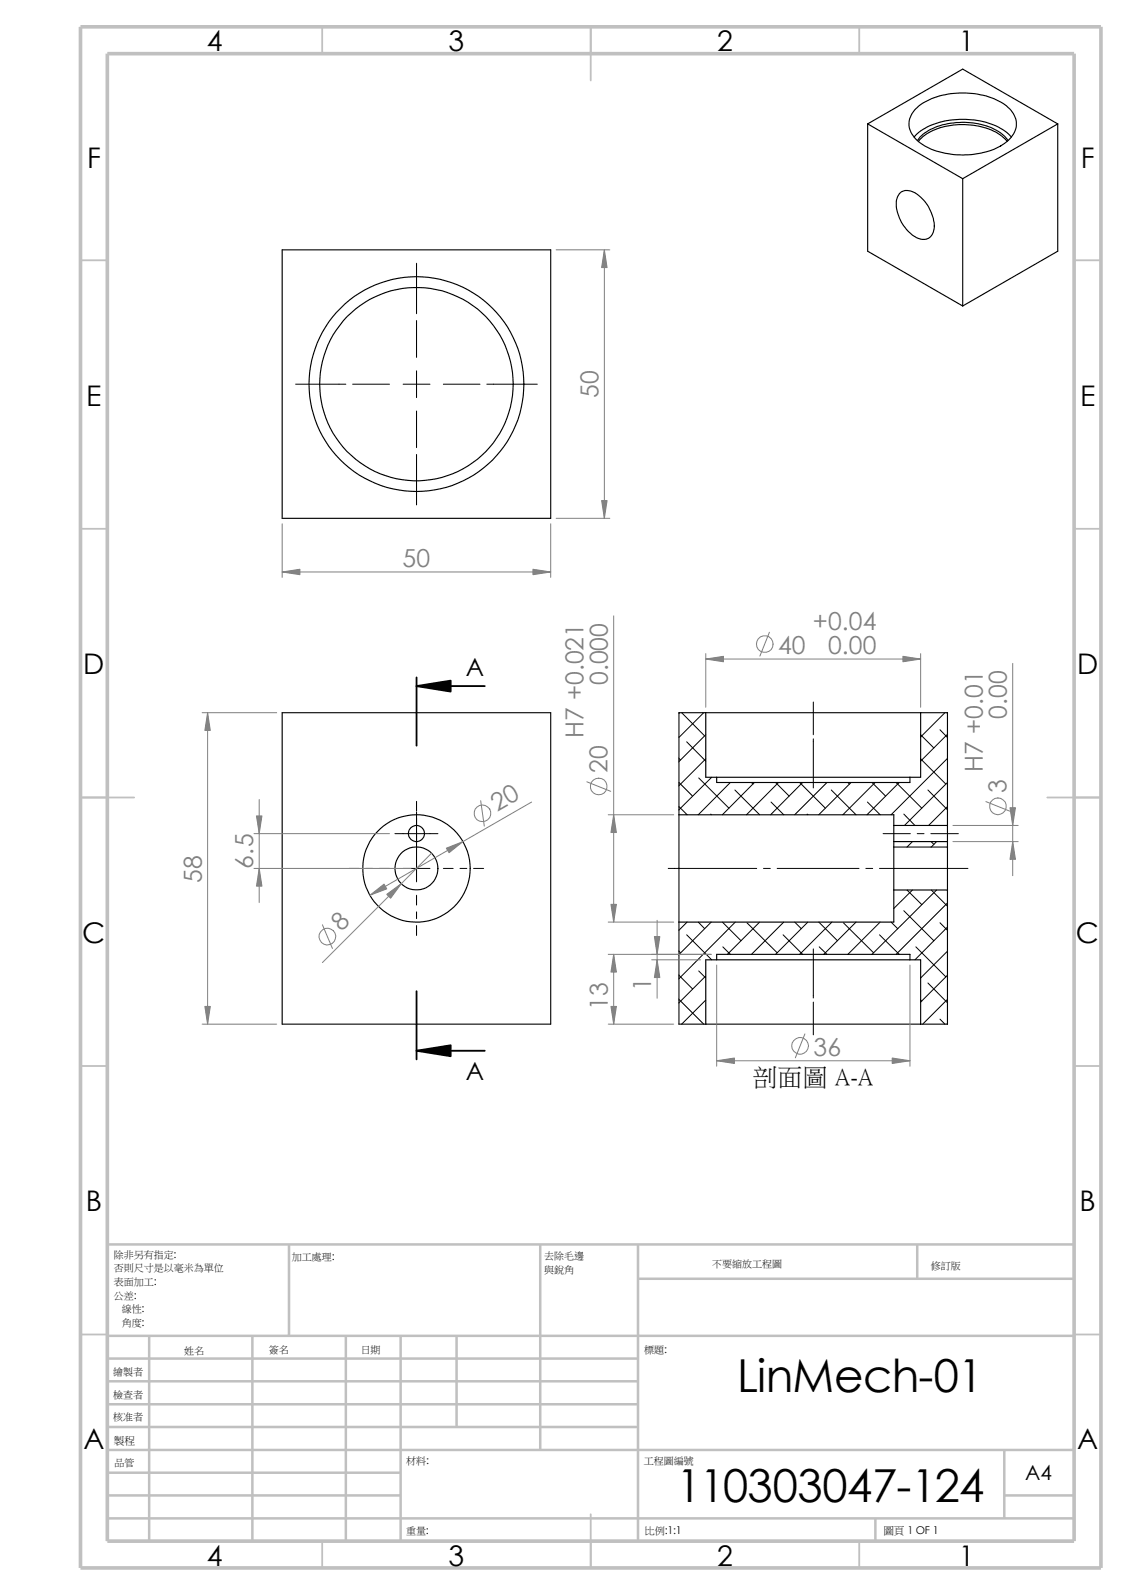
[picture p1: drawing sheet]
<svg xmlns="http://www.w3.org/2000/svg" width="210mm" height="297mm" viewBox="0 0 210 297" stroke-linecap="round" stroke-linejoin="round" font-family="sans-serif">
<g fill="none" stroke="#c0c0c0" stroke-width=".34">
<path d="M60 5v5M110 5v10M160 5v5M15 48.5h5M200 48.5h5M15 98.5h5M200 98.5h5M15 148.5h10M195 148.5h10M15 198.5h5M200 198.5h5M15 248.5h5"/>
<path d="M200 248.5h5M60 287v5M110 282v10M160 287v5"/>
</g>
<g fill="none" stroke="#c0c0c0" stroke-width=".47">
<path d="M53.8 231.7v17.1M100.6 231.7v38.3M118.8 238.1h81.2M118.8 231.7v55.3M170.8 231.7v6.4M200 231.7h-180v55.3M20 257.2h98.8M20 253h98.8M20 248.8h180M27.8 248.8v38.2M47 248.8v38.2M64.4 248.8v38.2"/>
<path d="M74.6 248.8v38.2M85 248.8v16.9M20 278.5h54.6M20 274.2h54.6M20 270h180M20 265.7h98.8M20 261.5h98.8M187 270v12.7M187 278.5h13M20 282.7h180M163 282.7v4.3"/>
</g>
<path d="M15 5h190v287h-190zM20 10h180v277h-180z" fill="none" stroke="#c0c0c0" stroke-width=".68" stroke-linecap="butt"/>
<g fill="none" stroke="#000" stroke-width=".19">
<path d="M77.6 49v9.4M77.6 59.7v6.8M55 71.5h9.4M65.7 71.5h6.8M75.1 71.5h5M77.6 69v5M77.6 76.5v6.9M82.5 71.5h6.9M90.6 71.5h9.4M77.6 84.6v9.4M126.5 132.7l-.1 .1M126.9 132.7l4.3 4.3"/>
<path d="M127.8 138.1l3.6 3.6M131 132.7l-4.6 4.6M131.4 136.8l-5 5M151.4 130.7v6.1M151.4 137.6v9.1M171.4 136.8l2.5 2.5M171.4 132.7v.1M175 135.9l1.4 1.4M175.9 132.7l-4.5 4.5M176.3 132.7l.1 .1M176.4 136.7l-5 5M73.5 155.2h8"/>
<path d="M77.6 149.2v1.8M77.6 151.2v13M126.4 150.2l1.5 1.5M126.4 145.7l2.5 2.6M126.4 141.2l.3 .3M130.1 144.9l5.6 5.6M131.4 141.3l-5 5M132.3 151.6l.1 .1M132.5 144.7l-6.1 6.1M136 145.7l-6 6M136.8 147.1l4.6 4.6M139.9 145.7l.3 .3"/>
<path d="M140.5 145.7l-6 6M143.6 149.4l2.3 2.3M144.4 145.7l2.5 2.6M144.9 145.7l-5.9 6M148.9 145.7l4.8 4.8M149.4 145.7l-5.9 6M150.3 151.6l.1 .1M154 145.7l-6 6M154.8 147.1l4.6 4.6M157.9 145.7l.3 .3M158.5 145.7l-6.1 6M161.5 149.4l2.4 2.3"/>
<path d="M162.3 145.7l2.6 2.6M162.9 145.7l-6 6M164.4 155.2h5.1M166.8 145.7l4.8 4.8M167.4 145.7l-6 6M168.3 151.6l2 2.1M169.9 156.7l-1 1M170.8 155.2h1.2M171.4 141.3l4.7 4.7M172.8 147.1l3.6 3.7M173.3 155.2h5.1M173.4 156.7l.5 .5"/>
<path d="M174.4 156.7l-1 1M176.4 150.2l-3.5 3.5M176.4 141.2l-10.5 10.5M176.4 145.7l-8 8M65 161.7h1.8M68.1 161.7h1.3M70.7 161.7h1.8M75.1 161.7h5M77.6 166.7v1.8M77.6 169.8v1.3M77.6 172.3v1.9M82.5 161.7h1.9"/>
<path d="M85.6 161.7h1.3M88.2 161.7h1.8M124.4 161.7h16.5M126.4 177.1l.3 .3M127.8 174.1l4.7 4.6M127.9 171.7l-1.5 1.5M130 171.7l1.2 1.2M132.4 171.7l-6 6.1M134.5 171.7l3.5 3.5M134.6 176.3l1.4 1.4M136.9 171.7l-10.5 10.5M139.1 171.8l5.6 5.6"/>
<path d="M141.4 171.7l-6 6M142.2 161.7h1.2M144.7 161.7h15.2M145.8 174.1l3.6 3.6M145.9 171.7l-6 6M148 171.7l1.2 1.2M150.4 171.7l-6 6M151.4 176.7v9.1M152.4 171.7l3.5 3.5M152.5 176.3l1.5 1.4M154.9 171.7l-6 6M157 171.8l5.6 5.6"/>
<path d="M159.4 171.7l-6 6M161.2 161.7h1.3M163.7 174.1l3.7 3.6M163.7 161.7h16.5M163.9 171.7l-6 6M165.9 171.7l1.2 1.2M168.3 169.6l5.6 5.6M168.9 165.7l2.7 2.7M169.9 165.7l-3.5 3.5M170.5 176.3l5.6 5.6M173.4 165.7l3 3M174.4 165.7l-12.1 12"/>
<path d="M175 171.8l1.4 1.4M176.4 168.1l-9.6 9.6M176.4 172.6l-6.1 6.1M176.4 177.1l-5 5M126.4 186.1l4.6 4.6M126.4 181.6l2.5 2.5M130.1 180.8l1.3 1.3M131.4 181.7l-5 5M131.4 186.2l-4.5 4.5M131.4 190.7h.1M151.4 186.6v6.1M171.4 190.7h.1"/>
<path d="M171.4 186.2l.2 .2M172.8 183l3.6 3.7M175 189.8l.9 .9M176.4 181.6l-5 5M176.4 186.1l-4.6 4.6M176.4 190.6l-.1 .1"/>
</g>
<g fill="none" stroke="#000" stroke-width=".21">
<path d="M161.5 23.1l17.7 10.2M161.5 23.1l17.7-10.2 17.7 10.2M161.5 23.1v23.7l17.7 10.2M167.5 36a2.53 2.53 0 0 1 3.4 .3 7.8 7.8 0 0 1 3 6.4 2.11 2.11 0 0 1-1.3 1.8 2.11 2.11 0 0 1-2.3-.4 7.6 7.6 0 0 1-3.4-6.9zM170.2 25.5a11.8 11.8 0 0 1 9-3.3 12.8 12.8 0 0 1 8.8 3l.3 .3M170.5 20.3a13.3 13.3 0 0 1 10.4-2.9 11.1 11.1 0 0 1 7.4 3.2 3.8 3.8 0 0 1-.6 5.6 13.7 13.7 0 0 1-10.2 2.6 10.6 10.6 0 0 1-7.5-3.5 3.7 3.7 0 0 1 .5-5zM170.8 26.2a9 9 0 0 1 6.7-3.3 12.3 12.3 0 0 1 9.6 2.5l.6 .8M171 26.3a10.5 10.5 0 0 1 8.1-3.1 10.7 10.7 0 0 1 8.4 3.1M179.2 33.3v23.7M196.9 23.1l-17.7 10.2M196.9 23.1v23.7l-17.7 10.2M52.5 46.5h50v50h-50z"/>
<path d="M52.5 132.7h50v58h-50zM131.4 132.7h40M131.4 132.7v12h2M131.4 132.7h-5v19M171.4 132.7h5v21M171.4 132.7v12h-2M126.4 151.7h40v2M126.4 151.7v20M133.4 144.7h36M133.4 144.7v1h36v-1M166.4 157.7h10M166.4 156.7v1"/>
<path d="M166.4 156.7h10M166.4 153.7h10M166.4 153.7v3M166.4 157.7v8M176.4 153.7v3M176.4 157.7v8M176.4 156.7v1M126.4 171.7v19h5M133.4 178.7h36M133.4 178.7v-1h36v1M133.4 178.7h-2v12M166.4 165.7v6h-40"/>
<path d="M166.4 165.7h10M169.4 178.7h2v12M176.4 165.7v25h-5M131.4 190.7h40"/>
<circle cx="77.5" cy="71.5" r="20"/>
<circle cx="77.5" cy="71.5" r="18"/>
<circle cx="77.5" cy="155.2" r="1.49"/>
<circle cx="77.5" cy="161.7" r="4"/>
<circle cx="77.5" cy="161.7" r="10"/>
</g>
<g fill="none" stroke="#808080" stroke-width=".19">
<path d="M103.5 46.5h10M112.5 46.5v50M52.5 97.5v10M102.5 97.5v10M103.5 96.5h10M52.5 106.5h50M114.3 114.7v57M143.3 117.7l-1.8 4.5M37.6 132.7h13.9M38.7 132.7v58M131.4 121.7v10M131.4 122.7h40"/>
<path d="M171.4 121.7v10M188.6 123.5v39.6M47.3 155.2h25.2M48.3 148.9v19.2M80.3 158.9l-20.3 20.3M89.5 149.1l.7 4.7M99 149.4l-30.1 17.3M109.3 145.6l4.4 1.8M113.2 151.7h12.2M177.4 153.7h12.2M177.4 156.7h12.2M183.6 149.3l4.4 1.7"/>
<path d="M47.3 161.7h29.2M60 172.2l1.9 4.4M113.2 177.7h19.2M113.2 171.7h12.2M114.3 177.7v13M121.3 178.7h9.1M122.3 171.4v14.5M133.4 179.7v18.8M169.4 179.7v18.8M37.6 190.7h13.9M113.2 190.7h12.2M133.4 197.5h36"/>
<path d="M149.9 192.5l-1.8 4.5"/>
<circle cx="142.4" cy="119.9" r="1.56"/>
<circle cx="89.8" cy="151.4" r="1.56"/>
<circle cx="111.5" cy="146.5" r="1.56"/>
<circle cx="185.8" cy="150.1" r="1.56"/>
<circle cx="60.9" cy="174.4" r="1.56"/>
<circle cx="149" cy="194.8" r="1.55"/>
</g>
<g fill="#808080" stroke="#808080" stroke-width=".19">
<path d="M113.7 187.4h1.1l-.5 3.3z"/>
<path d="M114.3 177.7l.5 3.3h-1.1z"/>
<path d="M188 150.4h1.1l-.5 3.3z"/>
<path d="M188.6 156.7l.5 3.3h-1.1z"/>
<path d="M114.3 151.7l.5 3.3h-1.1z"/>
<path d="M113.7 168.4h1.1l-.5 3.3z"/>
<path d="M121.8 174.4h1.1l-.6 3.3z"/>
<path d="M122.3 178.7l.6 3.3h-1.1z"/>
<path d="M131.4 122.7l3.3-.5v1z"/>
<path d="M168.1 122.2l3.3 .5-3.3 .5z"/>
<path d="M166.1 197l3.3 .5-3.3 .5z"/>
<path d="M133.4 197.5l3.3-.5v1z"/>
<path d="M68.9 166.7l2.6-2.1 .5 .9z"/>
<path d="M72 166.5l2.7-2-2 2.8z"/>
<path d="M83.1 157.9l3.1-1.2-2.6 2.1z"/>
<path d="M38.7 132.7l.5 3.3h-1.1z"/>
<path d="M38.1 187.4h1.1l-.5 3.3z"/>
<path d="M47.8 151.9h1l-.5 3.3z"/>
<path d="M48.3 161.7l.5 3.3h-1z"/>
<path d="M52.5 106.5l3.3-.5v1z"/>
<path d="M99.2 106l3.3 .5-3.3 .5z"/>
<path d="M112 93.2h1l-.5 3.3z"/>
<path d="M112.5 46.5l.5 3.3h-1z"/>
</g>
<path d="M77.6 127.8l6.3-1.1v2.1zM77.6 195.7l6.3-1.1v2.1z" fill="#000" stroke="#000" stroke-width=".34"/>
<path d="M77.6 127.8h12.7M77.6 126.2v12.7M77.6 184.6v12.7M77.6 195.7h12.7" fill="none" stroke="#000" stroke-width=".34"/>
<g font-size="8.5">
<text x="137.2" y="259.2">LinMech-01</text>
<text x="126" y="279.7">110303047-124</text>
</g>
<g font-size="5.3">
<text x="38.5" y="9.6">4</text>
<text x="83.5" y="9.6">3</text>
<text x="133.5" y="9.6">2</text>
<text x="178.5" y="9.6">1</text>
<text x="16.2" y="31.3">F</text>
<text x="201.2" y="31.3">F</text>
<text x="16" y="75.6">E</text>
<text x="201.1" y="75.6">E</text>
<text x="15.5" y="125.6">D</text>
<text x="200.6" y="125.6">D</text>
<text x="15.3" y="175.6">C</text>
<text x="200.3" y="175.6">C</text>
<text x="16" y="225.6">B</text>
<text x="201" y="225.6">B</text>
<text x="15.5" y="269.8">A</text>
<text x="200.5" y="269.8">A</text>
<text x="38.5" y="291.6">4</text>
<text x="83.5" y="291.6">3</text>
<text x="133.5" y="291.6">2</text>
<text x="178.5" y="291.6">1</text>
</g>
<g font-size="4.6" fill="#808080">
<text x="111.4" y="74.1" transform="rotate(-90 111.4 74.1)">50</text>
<text x="74.9" y="105.6">50</text>
<text x="151.3" y="117.3">+0.04</text>
<text x="144.9" y="121.8">40</text>
<text x="154.2" y="121.8">0.00</text>
<text x="113.2" y="127.6" transform="rotate(-90 113.2 127.6)">0.000</text>
<text x="108.6" y="137.5" transform="rotate(-90 108.6 137.5)">H7 +0.021</text>
<text x="187.5" y="133.9" transform="rotate(-90 187.5 133.9)">0.00</text>
<text x="113.1" y="144" transform="rotate(-90 113.1 144)">20</text>
<text x="183" y="143.8" transform="rotate(-90 183 143.8)">H7 +0.01</text>
<text x="187.4" y="147.7" transform="rotate(-90 187.4 147.7)">3</text>
<text x="92.6" y="151.3" transform="rotate(-30 92.6 151.3)">20</text>
<text x="47.2" y="161.7" transform="rotate(-90 47.2 161.7)">6.5</text>
<text x="37.6" y="164.4" transform="rotate(-90 37.6 164.4)">58</text>
<text x="63.6" y="173.5" transform="rotate(-45 63.6 173.5)">8</text>
<text x="121.2" y="184.6" transform="rotate(-90 121.2 184.6)">1</text>
<text x="113.2" y="188.1" transform="rotate(-90 113.2 188.1)">13</text>
<text x="151.5" y="196.6">36</text>
</g>
<g font-size="4.6">
<text x="86.7" y="125.8">A</text>
<text x="86.7" y="201.1">A</text>
<text x="140.1" y="202">剖面圖 A-A</text>
</g>
<text font-size="3.9" x="190.9" y="275.5">A4</text>
<g font-size="2">
<text x="21.2" y="268.8">製程</text>
<text x="164.5" y="285.6">圖頁 1 OF 1</text>
</g>
<g font-size="1.9">
<text x="21.2" y="234.2">除非另有指定:</text>
<text x="21.2" y="236.8">否則尺寸是以毫米為單位</text>
<text x="21.2" y="239.3">表面加工:</text>
<text x="54.4" y="234.6">加工處理:</text>
<text x="101.3" y="237">與銳角</text>
<text x="101.3" y="234.5">去除毛邊</text>
<text x="132.6" y="236">不要縮放工程圖</text>
<text x="173.3" y="236.2">修訂版</text>
<text x="21.2" y="241.8">公差:</text>
<text x="22.7" y="244.3">線性:</text>
<text x="22.7" y="246.9">角度:</text>
<text x="50" y="252">簽名</text>
<text x="67.2" y="252">日期</text>
<text x="119.9" y="252">標題:</text>
<text x="21" y="256.1">繪製者</text>
<text x="34.3" y="252.1">姓名</text>
<text x="21" y="260.4">檢查者</text>
<text x="21" y="264.4">核准者</text>
<text x="21.3" y="273">品管</text>
<text x="75.6" y="272.5">材料:</text>
<text x="119.9" y="272.5">工程圖編號</text>
<text x="75.6" y="285.6">重量:</text>
<text x="120.1" y="285.6">比例:1:1</text>
</g>
</svg>
